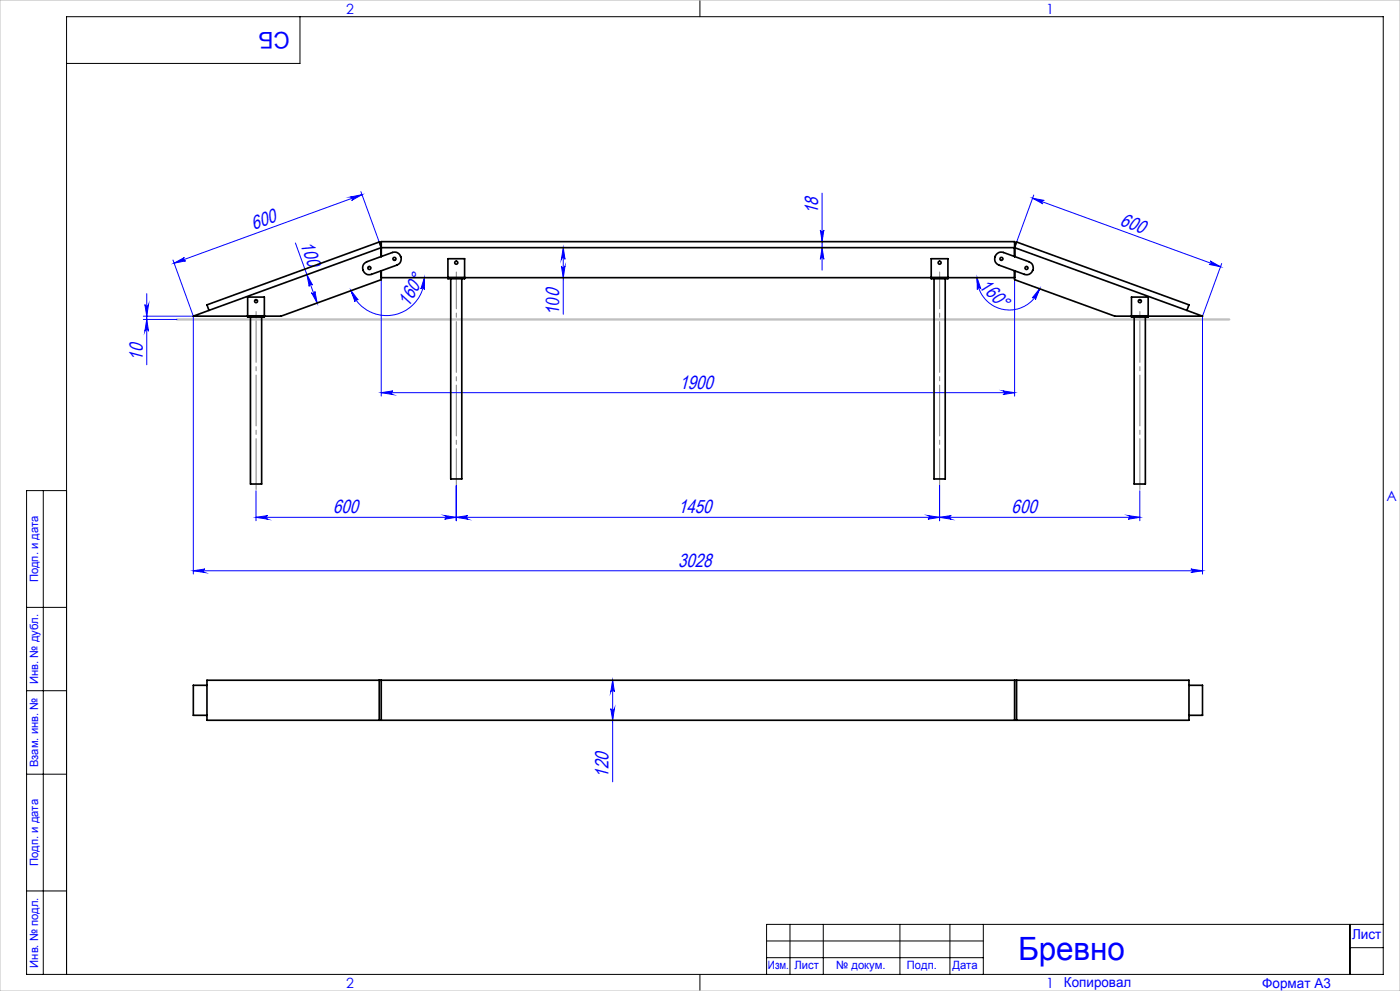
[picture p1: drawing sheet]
<svg xmlns="http://www.w3.org/2000/svg" width="420mm" height="297mm" viewBox="0 0 420 297" stroke-linecap="round" stroke-linejoin="round" font-family="sans-serif">
<g fill="none" stroke="#00f" stroke-width=".3">
<path d="M105.1 59.1l3.5-.8-3.1 1.8a.54 .54 0 0 0 .3-.7 .54 .54 0 0 0-.7-.3zM108.3 57.4l6.1 16.8M108.6 58.3l-56.4 20.6M246.6 57.9v23.1M309.8 59.4l56.3 20.5M309.8 59.4l3.5 .7a.55 .55 0 0 0-.7 .3 .55 .55 0 0 0 .3 .7zM310.1 58.5l-5.7 15.7M51.9 77.9l6.1 16.9M52.2 78.9l3.1-1.7a.53 .53 0 0 0-.3 .7 .53 .53 0 0 0 .7 .3zM88.6 72.8l6.5 18M168.4 79.7a.55 .55 0 0 0 .6 .5 .55 .55 0 0 0 .5-.5l-.5 3.5zM169 74.2l.5 3.5a.55 .55 0 0 0-.5-.5 .55 .55 0 0 0-.6 .5z"/>
<path d="M169 74.2v20M246.1 68.9a.53 .53 0 0 0 .5 .5 .53 .53 0 0 0 .6-.5l-.6 3.5zM246.6 74.2l.6 3.5a.53 .53 0 0 0-.6-.5 .53 .53 0 0 0-.5 .5zM363 78.2l3.1 1.7-3.4-.7a.54 .54 0 0 0 .7-.3 .54 .54 0 0 0-.4-.7zM366.5 79l-5.7 15.8v77.2M43 95.7h10.1M43 94.8h15M43.5 91.3a.55 .55 0 0 0 .5 .5 .55 .55 0 0 0 .6-.5l-.6 3.5zM44 88v21.3M44 95.7l.6 3.6a.55 .55 0 0 0-.6-.6 .55 .55 0 0 0-.5 .6zM58 94.8v77.2M92.1 82.3l1.7 3.1a.53 .53 0 0 0-.7-.3 .53 .53 0 0 0-.3 .7z"/>
<path d="M93.5 87.7a.54 .54 0 0 0 .6 .3 .54 .54 0 0 0 .4-.7l.6 3.5zM105.3 87.1l2.2 2.8a.55 .55 0 0 0-.8-.2 .55 .55 0 0 0-.2 .7zM114.4 83.3v35.4M127.3 83.2v3.6a.54 .54 0 0 0-.4-.6 .54 .54 0 0 0-.6 .4zM127.3 83.2a11.3 11.3 0 0 1-9.4 11.2 11.3 11.3 0 0 1-12.6-7.3M293.1 83.2l1.2 3.4a.54 .54 0 0 0-.7-.4 .54 .54 0 0 0-.4 .6zM293.1 83.2a9.7 9.7 0 0 0 8 9.6 9.7 9.7 0 0 0 10.8-6.3M304.4 83.3v35.4M311.9 86.5l-1.3 3.3a.55 .55 0 0 0-.2-.7 .55 .55 0 0 0-.7 .2zM114.4 117.7l3.5-.5a.55 .55 0 0 0-.5 .5 .55 .55 0 0 0 .5 .5zM114.4 117.7h190M300.9 117.2l3.5 .5-3.5 .5a.55 .55 0 0 0 .5-.5 .55 .55 0 0 0-.5-.5z"/>
<path d="M76.8 147.1v9M76.8 155h265.1M76.8 155l3.5-.5a.55 .55 0 0 0-.5 .6 .55 .55 0 0 0 .5 .5zM133.4 154.5l3.5 .5-3.5 .6a.55 .55 0 0 0 .5-.5 .55 .55 0 0 0-.5-.6zM136.9 155l3.5-.5a.55 .55 0 0 0-.5 .6 .55 .55 0 0 0 .5 .5zM136.9 145.6v10.5M278.4 154.5l3.5 .5-3.5 .6a.55 .55 0 0 0 .5-.5 .55 .55 0 0 0-.5-.6zM281.9 155l3.5-.5a.55 .55 0 0 0-.5 .6 .55 .55 0 0 0 .5 .5zM281.9 145.6v10.5M338.5 154.5l3.4 .5-3.4 .6a.55 .55 0 0 0 .5-.5 .55 .55 0 0 0-.5-.6zM341.9 147.1v9M58 171.1h302.8"/>
<path d="M58 171.1l3.5-.6a.53 .53 0 0 0-.5 .6 .53 .53 0 0 0 .5 .5zM357.3 170.5l3.5 .6-3.5 .5a.53 .53 0 0 0 .5-.5 .53 .53 0 0 0-.5-.6zM183.2 212.4a.55 .55 0 0 0 .6 .5 .55 .55 0 0 0 .5-.5l-.5 3.5zM183.8 203.9l.5 3.5a.55 .55 0 0 0-.5-.5 .55 .55 0 0 0-.6 .5zM183.8 203.9v30.4"/>
</g>
<path d="M76.8 93v54M342 93v54" fill="none" stroke="#808080" stroke-width=".3" stroke-dasharray="15.2 1.3 1.3 1.3" stroke-dashoffset="-.3"/>
<path d="M136.9 81.5v64M281.9 81.5v64" fill="none" stroke="#808080" stroke-width=".3" stroke-dasharray="15.2 1.3 1.3 1.3" stroke-dashoffset="4.2"/>
<g fill="none" stroke="#000" stroke-width=".3">
<path d="M90 5v14h-70M210 0v5M13 147v145M20 147h-12v145h407v-287h-395v287M8 182h12M8 207h12M8 232h12M8 267h12M237 277v15M247 277v15M270 277v15M285 277v15"/>
<path d="M295 277v15M405 277v15M415 277h-185v15M210 292v5M230 282h65M230 287h65M405 284h10"/>
</g>
<path d="M0 0h420v297h-420z" fill="none" stroke="#c0c0c0" stroke-width=".3"/>
<path d="M53.1 95.7h315.7" fill="none" stroke="#c0c0c0" stroke-width=".7"/>
<g fill="#00f">
<path d="M44 95.7l.6 3.6a.55 .55 0 0 0-.6-.6 .55 .55 0 0 0-.5 .6zM43.5 91.3a.55 .55 0 0 0 .5 .5 .55 .55 0 0 0 .6-.5l-.6 3.5z"/>
<path d="M93.5 87.7a.54 .54 0 0 0 .6 .3 .54 .54 0 0 0 .4-.7l.6 3.5zM92.1 82.3l1.7 3.1a.53 .53 0 0 0-.7-.3 .53 .53 0 0 0-.3 .7z"/>
<path d="M76.8 155l3.5-.5a.55 .55 0 0 0-.5 .6 .55 .55 0 0 0 .5 .5zM133.4 154.5l3.5 .5-3.5 .6a.55 .55 0 0 0 .5-.5 .55 .55 0 0 0-.5-.6zM136.9 155l3.5-.5a.55 .55 0 0 0-.5 .6 .55 .55 0 0 0 .5 .5zM278.4 154.5l3.5 .5-3.5 .6a.55 .55 0 0 0 .5-.5 .55 .55 0 0 0-.5-.6zM281.9 155l3.5-.5a.55 .55 0 0 0-.5 .6 .55 .55 0 0 0 .5 .5zM338.5 154.5l3.4 .5-3.4 .6a.55 .55 0 0 0 .5-.5 .55 .55 0 0 0-.5-.6z"/>
<path d="M58 171.1l3.5-.6a.53 .53 0 0 0-.5 .6 .53 .53 0 0 0 .5 .5zM357.3 170.5l3.5 .6-3.5 .5a.53 .53 0 0 0 .5-.5 .53 .53 0 0 0-.5-.6z"/>
<path d="M114.4 117.7l3.5-.5a.55 .55 0 0 0-.5 .5 .55 .55 0 0 0 .5 .5zM300.9 117.2l3.5 .5-3.5 .5a.55 .55 0 0 0 .5-.5 .55 .55 0 0 0-.5-.5z"/>
<path d="M105.1 59.1l3.5-.8-3.1 1.8a.54 .54 0 0 0 .3-.7 .54 .54 0 0 0-.7-.3zM52.2 78.9l3.1-1.7a.53 .53 0 0 0-.3 .7 .53 .53 0 0 0 .7 .3z"/>
<path d="M105.3 87.1l2.2 2.8a.55 .55 0 0 0-.8-.2 .55 .55 0 0 0-.2 .7zM127.3 83.2v3.6a.54 .54 0 0 0-.4-.6 .54 .54 0 0 0-.6 .4z"/>
<path d="M168.4 79.7a.55 .55 0 0 0 .6 .5 .55 .55 0 0 0 .5-.5l-.5 3.5zM169 74.2l.5 3.5a.55 .55 0 0 0-.5-.5 .55 .55 0 0 0-.6 .5zM246.6 74.2l.6 3.5a.53 .53 0 0 0-.6-.5 .53 .53 0 0 0-.5 .5zM246.1 68.9a.53 .53 0 0 0 .5 .5 .53 .53 0 0 0 .6-.5l-.6 3.5z"/>
<path d="M183.8 203.9l.5 3.5a.55 .55 0 0 0-.5-.5 .55 .55 0 0 0-.6 .5zM183.2 212.4a.55 .55 0 0 0 .6 .5 .55 .55 0 0 0 .5-.5l-.5 3.5z"/>
<path d="M293.1 83.2l1.2 3.4a.54 .54 0 0 0-.7-.4 .54 .54 0 0 0-.4 .6zM311.9 86.5l-1.3 3.3a.55 .55 0 0 0-.2-.7 .55 .55 0 0 0-.7 .2z"/>
<path d="M309.8 59.4l3.5 .7a.55 .55 0 0 0-.7 .3 .55 .55 0 0 0 .3 .7zM363 78.2l3.1 1.7-3.4-.7a.54 .54 0 0 0 .7-.3 .54 .54 0 0 0-.4-.7z"/>
</g>
<g fill="none" stroke="#000" stroke-width=".5">
<path d="M109.2 79.1l.8-.6 7.7-2.8a2.01 2.01 0 0 1 2.5 1.2 2.01 2.01 0 0 1-1.1 2.5l-7.7 2.8a2.02 2.02 0 0 1-2.2-.7 2.02 2.02 0 0 1 0-2.4zM114.4 74.2l-.6-1.7-51.7 18.9 .6 1.6M114.4 74.2l-51.7 18.8M114.4 76.9v-4.5h190v4.5M114.4 74.2h190M299 76.1a1.86 1.86 0 0 1 2-.4l7.7 2.8a2.01 2.01 0 0 1 1.1 2.5 2.01 2.01 0 0 1-2.5 1.2l-7.7-2.8a2.01 2.01 0 0 1-.6-3.3zM304.4 74.2l.6-1.7 51.7 18.9-.6 1.6M304.4 74.2l51.7 18.8M62.7 93l-4.7 1.8h16.3M74.3 94.6v.4h5v-.4M74.3 94.6h5M74.3 94.6v-5.6h5v5.6"/>
<path d="M75.1 95v50.1h3.4v-50.1M114.4 81.1v2.7l-30.1 11h-5M114.4 83.2h20M134.4 83.1v.4h5v-.4M134.4 83.1h5M134.4 83.1v-5.6h5v5.6M135.2 83.5v60h3.3v-60M139.4 83.2h140M279.4 83.1v.4h5v-.4M279.4 83.1h5M279.4 83.1v-5.6h5v5.6M280.2 83.5v60h3.4v-60"/>
<path d="M284.4 83.2h20M304.4 81.1v2.7l30 11h5M339.4 94.6v.4h5.1v-.4M339.4 94.6h5.1M339.4 94.6v-5.6h5.1v5.6M340.3 95v50.1h3.3v-50.1M356.1 93l4.7 1.8h-16.3M62.1 203.9h294.6v12h-294.6zM62.1 205.4h-4.1v9h4.1M113.8 203.9v12M114.4 203.9v12M304.4 203.9v12"/>
<path d="M305 203.9v12M356.7 205.4h4.1v9h-4.1"/>
<circle cx="118.3" cy="77.6" r=".45"/>
<circle cx="136.9" cy="78.7" r=".46"/>
<circle cx="281.9" cy="78.7" r=".45"/>
<circle cx="300.4" cy="77.6" r=".45"/>
<circle cx="76.8" cy="90.3" r=".45"/>
<circle cx="110.8" cy="80.3" r=".45"/>
<circle cx="307.9" cy="80.3" r=".45"/>
<circle cx="341.9" cy="90.3" r=".46"/>
</g>
<text font-size="9.6" fill="#00f" x="305.4" y="287.8">Бревно</text>
<text font-size="6.9" fill="#00f" x="86.9" y="9.4" transform="rotate(-180 86.9 9.4)">СБ</text>
<g font-size="5.7" fill="#00f">
<text x="245.4" y="64.1" transform="rotate(-90 245.4 64.1)">18</text>
<text x="76.2" y="68.8" transform="rotate(-20 76.2 68.8)">600</text>
<text x="335.8" y="67.5" transform="rotate(20 335.8 67.5)">600</text>
<text x="90.1" y="73.2" transform="rotate(70 90.1 73.2)">100</text>
<text x="293.5" y="86" transform="rotate(43 293.5 86)">160°</text>
<text x="122.7" y="92.2" transform="rotate(-62 122.7 92.2)">160°</text>
<text x="42.8" y="108.1" transform="rotate(-90 42.8 108.1)">10</text>
<text x="203.8" y="116.4">1900</text>
<text x="99.9" y="153.8">600</text>
<text x="203.4" y="153.8">1450</text>
<text x="303.5" y="153.8">600</text>
<text x="203.4" y="169.8">3028</text>
<text x="182.6" y="233" transform="rotate(-90 182.6 233)">120</text>
</g>
<text font-size="5.5" fill="#00f" x="167.8" y="94.2" transform="rotate(-90 167.8 94.2)">100</text>
<g font-size="4.2" fill="#00f">
<text x="103.8" y="4.2">2</text>
<text x="313.8" y="4.2">1</text>
<text x="415.9" y="150.2">A</text>
<text x="103.8" y="296.2">2</text>
<text x="313.8" y="296.2">1</text>
</g>
<g font-size="4.1" fill="#00f">
<text x="405.6" y="281.5">Лист</text>
<text x="319.2" y="295.9">Копировал</text>
<text x="378.7" y="296">Формат А3</text>
</g>
<g font-size="3.4" fill="#00f">
<text x="11.4" y="174.5" transform="rotate(-90 11.4 174.5)">Подп. и дата</text>
<text x="11.4" y="205" transform="rotate(-90 11.4 205)">Инв. № дубл.</text>
<text x="11.4" y="229.9" transform="rotate(-90 11.4 229.9)">Взам. инв. №</text>
<text x="11.4" y="259.5" transform="rotate(-90 11.4 259.5)">Подп. и дата</text>
<text x="11.4" y="290" transform="rotate(-90 11.4 290)">Инв. № подл.</text>
<text x="230.4" y="290.4">Изм.</text>
<text x="238.3" y="290.4">Лист</text>
<text x="250.9" y="290.4">№ докум.</text>
<text x="272.1" y="290.4">Подп.</text>
<text x="285.7" y="290.5">Дата</text>
</g>
</svg>
